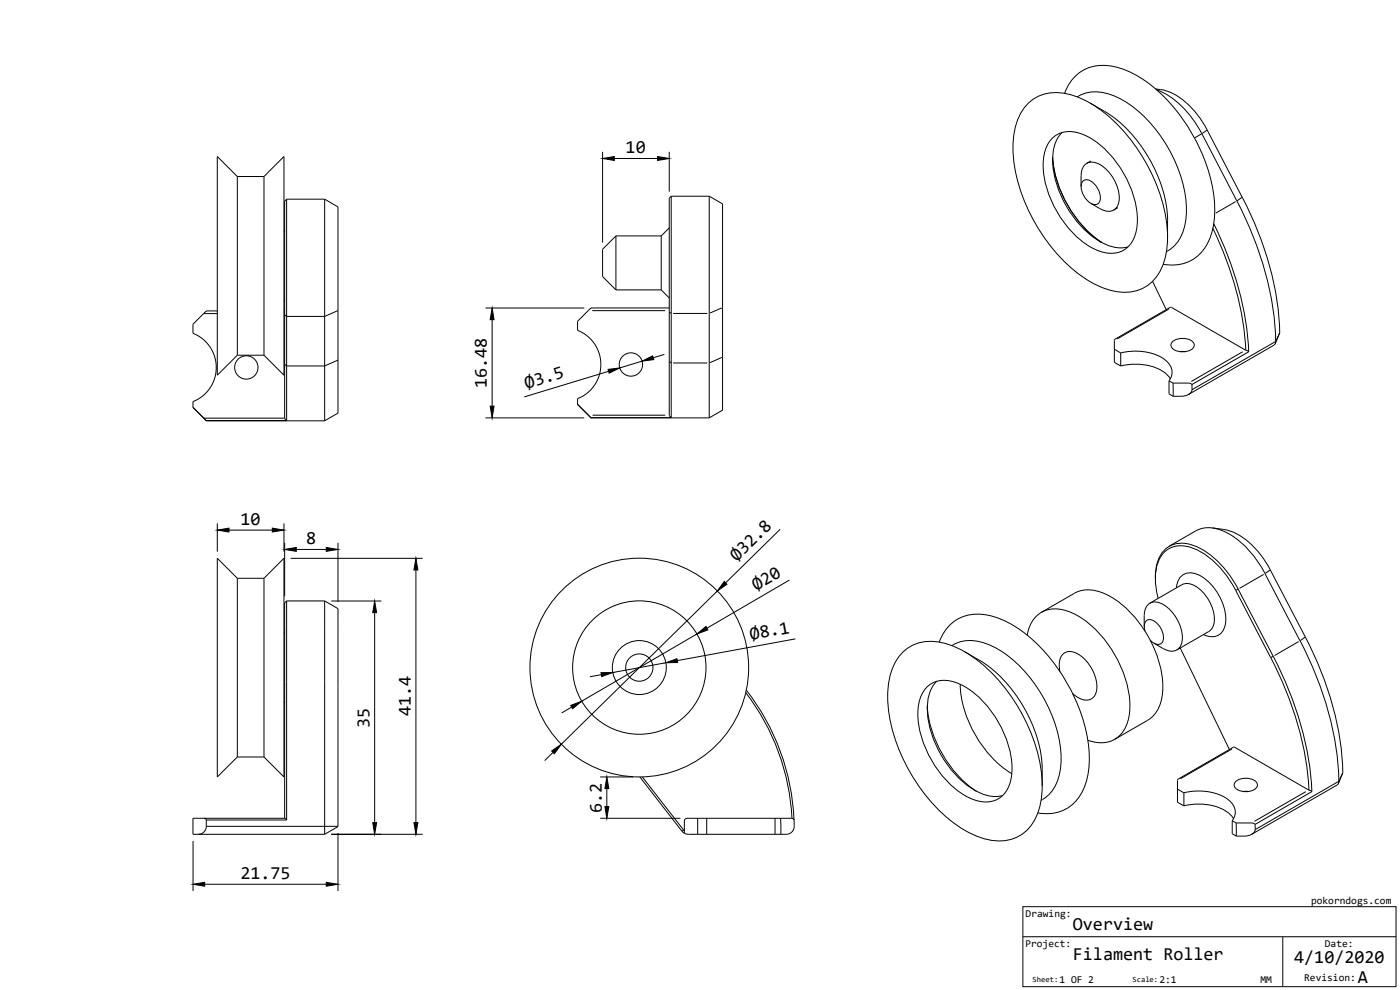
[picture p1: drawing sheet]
<svg xmlns="http://www.w3.org/2000/svg" width="420mm" height="297mm" viewBox="0 0 420 297" stroke-linecap="round" stroke-linejoin="round" font-family="sans-serif">
<!-- layer: Visible -->
<g fill="none" stroke="#000" stroke-width=".3">
<path d="M308.5 31.1a12.6 12.6 0 0 1 13.1-2.6 39.6 39.6 0 0 1 19.6 15.9 47.9 47.9 0 0 1 9.1 28.9 15.6 15.6 0 0 1-6.7 12.9 14.4 14.4 0 0 1-12.6 .2 43.5 43.5 0 0 1-20.2-19.2 45.8 45.8 0 0 1-6.7-25 17.4 17.4 0 0 1 4.4-11.1zM318.7 39.8a12.4 12.4 0 0 0-2.6 10.8 31.6 31.6 0 0 0 14.2 22 11.2 11.2 0 0 0 8.2 1.5M319.5 28a12.2 12.2 0 0 1 15.8-7.8 37.9 37.9 0 0 1 18.9 14.5 49.8 49.8 0 0 1 10.3 29.3 17.1 17.1 0 0 1-5.5 13.2 12.2 12.2 0 0 1-9.9 2.1M323.3 29.1a11.7 11.7 0 0 1 11.5-.1 38.1 38.1 0 0 1 17.8 19.4 31.2 31.2 0 0 1 2.7 20.3 10.8 10.8 0 0 1-5.2 6.8M327.2 31a41.9 41.9 0 0 1 23.2 40.1M346.8 26.7a18 18 0 0 1 13 8.3l2.5 4 10.5 20.2a93.3 93.3 0 0 1 11.3 40.7M347.1 26.9a26.9 26.9 0 0 1 13.6 13.2M71.2 53v53.6M71.2 53l-6-6v65.6l6-6M71.2 53h8M79.2 53l6-6v65.6l-6-6M79.2 53v53.6"/>
<path d="M86 59.8v66.4M86 59.8a2.59 2.59 0 0 0-.6 2.6v63.2l.6 .6M86 59.8h11.4M97.4 59.8l4 2.3v61a1.33 1.33 0 0 1-1.2 1.5l-2.8 1.7M97.4 59.8v66.5M201.4 58.9v66.4M201.4 58.9a2.59 2.59 0 0 0-.5 2.6v63.2l.5 .6M201.4 58.9h11.5M212.9 58.9l4 2.3v61.9l-4 2.3M212.9 58.9v66.5M315.5 41.8a7.8 7.8 0 0 1 8.8-1.7 28 28 0 0 1 14.9 15.9 20.7 20.7 0 0 1 1 15.6 7.6 7.6 0 0 1-10.1 3.8 28 28 0 0 1-14.9-15.9 20.7 20.7 0 0 1-1-15.7zM315.9 47.1a34.8 34.8 0 0 0 14.8 25.7"/>
<path d="M324.4 52.7v3.3M324.5 52.7a3.5 3.5 0 0 1 1.6-3.7 3.5 3.5 0 0 1 4.1 .4 12.3 12.3 0 0 1 5.6 11 3.2 3.2 0 0 1-4.7 2.7l-3.8-2.1M325.1 54.3a2.6 2.6 0 0 1 3.4 .9 5.4 5.4 0 0 1 1.5 5.4 1.98 1.98 0 0 1-3.2 0 5.7 5.7 0 0 1-2-5.9zM327.4 48.3l-1.3 .7M360.7 40.1l10.5 20.2M85.4 69.3l-.2 .2M184.8 70.8v16.2M184.8 70.8l-4 4v8.2l4 4M184.8 70.8h13.6M198.4 70.8v16.2M200.9 68.4l-2.5 2.4M335.5 62.3l-1.3 .7"/>
<path d="M364 68.5a96 96 0 0 1 9.9 36.6M364.2 67.1a96.6 96.6 0 0 1 10.6 38.4M371.2 60.3a95.3 95.3 0 0 1 11.6 42.5l-.4 .7-25.7 14.8M65.2 93.3h-3.3l-4 4v2.7a11 11 0 0 1 7 10.3 11 11 0 0 1-7 10.2v1.8l4 4M85.2 93.3h.2M85.2 90.1l.2 .2M184.8 87h13.6M198.4 87l2.5 2.4M200.9 92.4h-23.6l-4 4v2.7a11 11 0 0 1 7 10.3 11 11 0 0 1-7 10.2v1.8l4 4M345.9 84.4l4.1 8.5M384 99.9l-1.2 2.6-25.1 14.4M384 99.9l-1.3 3.2"/>
<path d="M384.1 99.9h.1M71.2 106.6h8M334.4 104.8l1.9 1.1v3.9M336.4 105.9a16.1 16.1 0 0 1 13.8 2.5 4.1 4.1 0 0 1 .6 5.9M336.4 109.8a16.3 16.3 0 0 1 13.5 2.3l1.3 1.6M350.8 114.3v3.9a4.8 4.8 0 0 0 3.6 .7l2.2-.5 .8-.6 .3-.9M350.8 114.3l1.2 .6M351.9 102.5a4.9 4.9 0 0 1 6.3 .4 1.72 1.72 0 0 1-1.4 2.4 4.7 4.7 0 0 1-5.2-1.1 1.32 1.32 0 0 1 .3-1.7zM352 114.9l.1 4M354.1 105.5h1.7M357.7 115.4l.1 1.5M373.9 105.1l.9 .4"/>
<path d="M373.9 105.1l-22.5-12.9-17 9.7v6.8l1.9 1.1M374.8 105.5l-17.1 9.9-1-.5h-4.7M57.9 122.2l4 4M61.9 126.2v.1M61.9 126.3h35.5M61.9 126.2h24.1M173.3 121.3l4 4M177.3 125.4h35.6M177.3 125.3h24.1M177.3 125.3v.1M358.9 159.2l-8 4.7M359 159.3a9.7 9.7 0 0 1 9.4 .6 28.9 28.9 0 0 1 11.3 12.2l10.4 20.2"/>
<path d="M363.9 158.4l3.4 .5M367.3 158.9a19.9 19.9 0 0 1 12.3 9.4l12.2 22.8a93.3 93.3 0 0 1 11.2 40.7M71.2 173.5v53.6M71.2 173.5l-6-6v65.6l6-6M71.2 173.5h8M79.2 173.5l6-6v65.6l-6-6M79.2 173.5v53.6M322.4 178a10.6 10.6 0 0 1 10.3 .7 34 34 0 0 1 16.3 28.1 10.6 10.6 0 0 1-4.6 9.3l-9.9 5.7M322.4 178l-9.9 5.7M346.7 173.6a10.1 10.1 0 0 1 4.7-10 11.7 11.7 0 0 1 11.3 2.5 30.9 30.9 0 0 1 8.9 10.7l10.5 20.1M347.6 179.5a15.9 15.9 0 0 1 1.1-13 7.6 7.6 0 0 1 9.6-1.9 26.3 26.3 0 0 1 12.6 12.5l10.4 20.2M353.1 176.4a4.3 4.3 0 0 1 2-4 4.3 4.3 0 0 1 4.5 .1 15.9 15.9 0 0 1 8.2 14.2 4.3 4.3 0 0 1-2.1 3.9 4.3 4.3 0 0 1-4.5-.2"/>
<path d="M85.4 189.8l-.2 .2M86 180.3v65.7M86 180.3a2.61 2.61 0 0 0-.6 2.7v62.5l.6 .5M86 180.3h11.4M97.4 180.3l4 2.3v65.3M97.4 180.3v67.6M270.9 195.8a12.6 12.6 0 0 1 13.1-2.6 39.5 39.5 0 0 1 19.5 15.8 47.8 47.8 0 0 1 9.2 28.9 15.6 15.6 0 0 1-6.7 12.9 14.4 14.4 0 0 1-12.6 .2 43.5 43.5 0 0 1-20.2-19.2 45.7 45.7 0 0 1-6.7-25 17.4 17.4 0 0 1 4.4-11zM281.9 192.7a12.2 12.2 0 0 1 15.8-7.8 37.9 37.9 0 0 1 18.9 14.4 49.8 49.8 0 0 1 10.3 29.4 17.1 17.1 0 0 1-5.5 13.1 12.2 12.2 0 0 1-9.9 2.1M285.6 193.7a11.6 11.6 0 0 1 11.6-.1 38.1 38.1 0 0 1 17.8 19.4 31.2 31.2 0 0 1 2.7 20.3 10.8 10.8 0 0 1-5.3 6.8M289.6 195.6l4.2 2.4M293.8 198a41.9 41.9 0 0 1 19 37.8M308.3 190.5a8.5 8.5 0 0 1 11.7-7.3 29 29 0 0 1 15 14 28.4 28.4 0 0 1 3.7 18.4 8.5 8.5 0 0 1-12.2 6.5"/>
<path d="M343.4 188a9.9 9.9 0 0 1 .6-6 3.4 3.4 0 0 1 5.1-.6 12.3 12.3 0 0 1 5.7 10.9 3.2 3.2 0 0 1-4.7 2.8l-3.8-2.1M343.6 189.4l-.1-.8a1.97 1.97 0 0 1 .7-2.5 1.97 1.97 0 0 1 2.7 .6 5.2 5.2 0 0 1 1.8 6.2 2.11 2.11 0 0 1-3-.3l-.5-.5M345.1 181l9.6-5.6a5.3 5.3 0 0 1 6 2 11.4 11.4 0 0 1 3.4 10.4l-.8 1.2-.5 .5-9.6 5.5M354.2 194.4l14.8 30.5M381.4 197.3a97.3 97.3 0 0 1 11.4 39.8M382.1 196.9a97.8 97.8 0 0 1 11.6 40.6M390.2 192.3a94.9 94.9 0 0 1 11.6 42.5l-.5 .7-25.6 14.8M85.2 210.6l.2 .2M223.8 207.8a67.4 67.4 0 0 1 13.9 37.7M224 207.1a68 68 0 0 1 14.3 38.9M277.9 206.5a7.8 7.8 0 0 1 8.8-1.8 28 28 0 0 1 14.9 15.9 20.7 20.7 0 0 1 1 15.6 7.6 7.6 0 0 1-10.2 3.8 28 28 0 0 1-14.8-15.9 20.7 20.7 0 0 1-1-15.6zM278.3 211.8a34.8 34.8 0 0 0 14.8 25.6"/>
<path d="M281.1 204.4a12.4 12.4 0 0 0-2.6 10.9 31.5 31.5 0 0 0 14.2 21.9 11.2 11.2 0 0 0 8.2 1.5M288.2 205.3a34.4 34.4 0 0 0 15.5 26.8M318.1 201.5a5.4 5.4 0 0 1 1.3-5.5 4.8 4.8 0 0 1 5.6 1.3 11.6 11.6 0 0 1 4 10.3 3.1 3.1 0 0 1-4.6 2.1l-2.5-1.6M71.2 227.1h8M192 233.1l12.7 16.3 .7 .6M192.8 233.1l12.6 16.2M353.4 236.8l1.9 1.1v3.9M355.3 237.9a16.1 16.1 0 0 1 13.9 2.5 4.1 4.1 0 0 1 .6 5.8M370.9 234.5a4.9 4.9 0 0 1 6.3 .4 1.72 1.72 0 0 1-1.5 2.3 4.7 4.7 0 0 1-5.1-1 1.32 1.32 0 0 1 .3-1.7zM373 237.5h1.7M392.8 237.1l.9 .4M392.8 237.1l-22.4-13-17 9.8v6.8l1.9 1.1"/>
<path d="M393.7 237.5l-17 9.9M403 231.8l-1.2 2.6-25.1 14.5-.3 .8-.6 .6-1.9 .6h-2.9M403 231.9l-1.3 3.2M403 231.8v.1M59.5 250.3h37.9M61.2 245.5h-3.3v4.8h1.6M61.2 245.5l.7 .5M61.2 245.5h24.2M61.9 247.9l-.2 1-.5 .8-1 .5-.7 .1M61.9 247.9h35.5M61.9 246h24.1M61.9 246v1.9"/>
<path d="M97.4 247.9h4M97.4 247.9v2.4M101.4 247.9l-4 2.4M209.4 245.5v4.8M212.1 245.5h-5.9l-.5 .2-.3 .6v3.7l1.2 .3h5.5M212.1 250.3h20.5M212.1 245.5h20.5M212.1 245.5v4.8M232.6 250.3h1.7M232.6 245.5h1.7M232.6 245.5v4.8M234.3 245.5v4.8"/>
<path d="M234.3 245.5h3.4l.6 .5M238.3 246l.1 1.9M238.4 247.9l-.3 1.2-.9 .9a4.4 4.4 0 0 1-2.9 .3M355.3 241.8a16.3 16.3 0 0 1 13.6 2.2l1.3 1.6M369.8 246.2v4l1.2 .7M369.8 246.2l1.2 .7M371 246.9h4.6l1.1 .5M371 246.9v4M376.7 247.3v1.6"/>
<circle cx="73.9" cy="110.3" r="3.5"/>
<circle cx="189.3" cy="109.4" r="3.5"/>
<circle cx="191.9" cy="200.3" r="32.8"/>
<circle cx="191.9" cy="200.3" r="20"/>
<circle cx="191.9" cy="200.3" r="8.1"/>
<circle cx="191.9" cy="200.3" r="4.1"/>
</g>
<!-- layer: Visible Narrow -->
<g fill="none" stroke="#000" stroke-width=".3">
<path d="M362.2 39.1l-1.4 1M360.6 40.2l-2 1.1M372.7 59.2l-1.4 1M370.9 60.5l-6.1 3.5M61.1 94.1h4.1M85.2 94.1h.2M101.4 93.2l-4 1.7h-11.4l-.6-.4M177.8 93.2h21.8M200.9 93.6l.5 .4M202 94.1h10.3M216.6 92.4l-3.6 1.5M350.8 92.8l-15.5 8.9"/>
<path d="M101.4 108l-4 1.8h-11.4l-.6-.5M200.9 108.5l.5 .4M202 108.9h10.3M216.6 107.2l-3.6 1.6M372.9 105.5l-15.4 9M61.2 125.5h24.2M177.8 124.6h21.8M371.5 176.8l-.6 .3M379.2 172.3l-7.2 4.2M381.1 171l-1.4 1M382.1 196.9l-.7 .4M389.7 192.5l-7.2 4.2"/>
<path d="M391.7 191.2l-1.5 1M369.7 224.7l-15.5 9M391.9 237.5l-15.4 8.9M205.1 249l-.4 .4"/>
</g>
<!-- layer: TitleBlock -->
<path d="M307 272h112v24h-112zM307 281.1h112M385 281.1v14.9" fill="none" stroke="#000" stroke-width=".3"/>
<!-- layer: Dimensions -->
<g fill="none" stroke="#000" stroke-width=".3">
<path d="M180.8 45.6v27.2M184.4 47.5h13M200.9 45.6v11.9M145.7 92.4h29.6M147.7 95.9v26M182.6 111.4l-25.3 7.7M192.7 108.4l-6.7 2M199.4 106.3l-3.4 1M145.7 125.4h29.6M65.2 157v8.5M68.7 159.1h13M85.2 157v8.5"/>
<path d="M234.1 158.8l-16.3 16.1M85.4 162.8v16.1M87.2 167.5h39.6M88.9 164.9h9M101.4 162.8v17.8M124.8 171v75.8M215.3 177.3l-46.8 46M236.9 174l-24.7 14.5M99.4 180.3h15M112.4 183.8v63M199.8 198.8l-15.9 3M209.1 190.2l-34.5 20.2"/>
<path d="M238.7 191.7l-35.4 6.5M171.6 212.2l-3 1.7M180.5 202.4l-3.5 .7M166 225.7l-2.5 2.5M180.1 233.1h9.9M182.1 236.6v5.4M57.9 252.3v15M99.4 250.3h27.4M101.4 249.9v17.4M180.1 245.5h24.1M61.4 265.3h36.5"/>
</g>
<g fill="#000" stroke="#000" stroke-width=".3">
<path d="M180.8 47.5l3.6-.5v1.1zM197.4 47l3.5 .5-3.5 .6zM147.7 92.4l.6 3.5h-1.2zM182.5 110.8l3.5-.4-3.2 1.6zM192.7 108.4l3.2-1.6 .3 1.1zM147.1 121.9h1.2l-.6 3.5zM65.2 159.1l3.5-.6v1.1zM81.7 158.5l3.5 .6-3.5 .5zM85.4 164.9l3.5-.6v1.1zM97.9 164.3l3.5 .6-3.5 .5zM124.8 167.5l.6 3.5h-1.2zM217.4 174.5l.8 .8-2.9 2z"/>
<path d="M112.4 180.3l.6 3.5h-1.1zM199.8 198.8l3.4-1.2 .2 1.2zM209.1 190.2l2.8-2.2 .5 1zM171.3 211.7l3.3-1.3-2.7 2.2zM180.4 201.8h3.5l-3.3 1.2zM165.6 225.3l2.9-2-2.1 2.9zM182.1 233.1l.6 3.5h-1.2zM111.9 246.8h1.1l-.6 3.5zM124.2 246.8h1.2l-.6 3.5zM181.5 242h1.2l-.6 3.5zM57.9 265.3l3.5-.6v1.2zM97.9 264.7l3.5 .6-3.5 .6z"/>
</g>
<g font-size="5.5">
<text x="187.8" y="46">10</text>
<text x="146.1" y="116.4" transform="rotate(-90 146.1 116.4)">16.48</text>
<text x="158" y="116.7" transform="rotate(-17 158 116.7)">Ø3.5</text>
<text x="72.1" y="157.5">10</text>
<text x="91.9" y="163.3">8</text>
<text x="221.1" y="168.7" transform="rotate(-44 221.1 168.7)">Ø32.8</text>
<text x="227" y="177.4" transform="rotate(-30 227 177.4)">Ø20</text>
<text x="225.3" y="192.1" transform="rotate(-11 225.3 192.1)">Ø8.1</text>
<text x="123.3" y="214.9" transform="rotate(-90 123.3 214.9)">41.4</text>
<text x="110.9" y="218.3" transform="rotate(-90 110.9 218.3)">35</text>
<text x="180.6" y="243.8" transform="rotate(-90 180.6 243.8)">6.2</text>
<text x="72.1" y="263.8">21.75</text>
<text x="322" y="279">Overview</text>
<text x="322" y="288">Filament Roller</text>
<text x="388.4" y="289.1">4/10/2020</text>
<text x="407.5" y="295">A</text>
</g>
<g font-size="3.1">
<text x="307.8" y="275.2">Drawing:</text>
<text x="393.5" y="271.2">pokorndogs.com</text>
<text x="307.7" y="284.2">Project:</text>
<text x="397.6" y="284.1">Date:</text>
<text x="318" y="295">1 OF 2</text>
<text x="348" y="295">2:1</text>
<text x="378.2" y="295">MM</text>
<text x="391.4" y="294.2">Revision:</text>
</g>
<g font-size="2.4">
<text x="309.9" y="294.7">Sheet:</text>
<text x="339.9" y="294.7">Scale:</text>
</g>
</svg>
